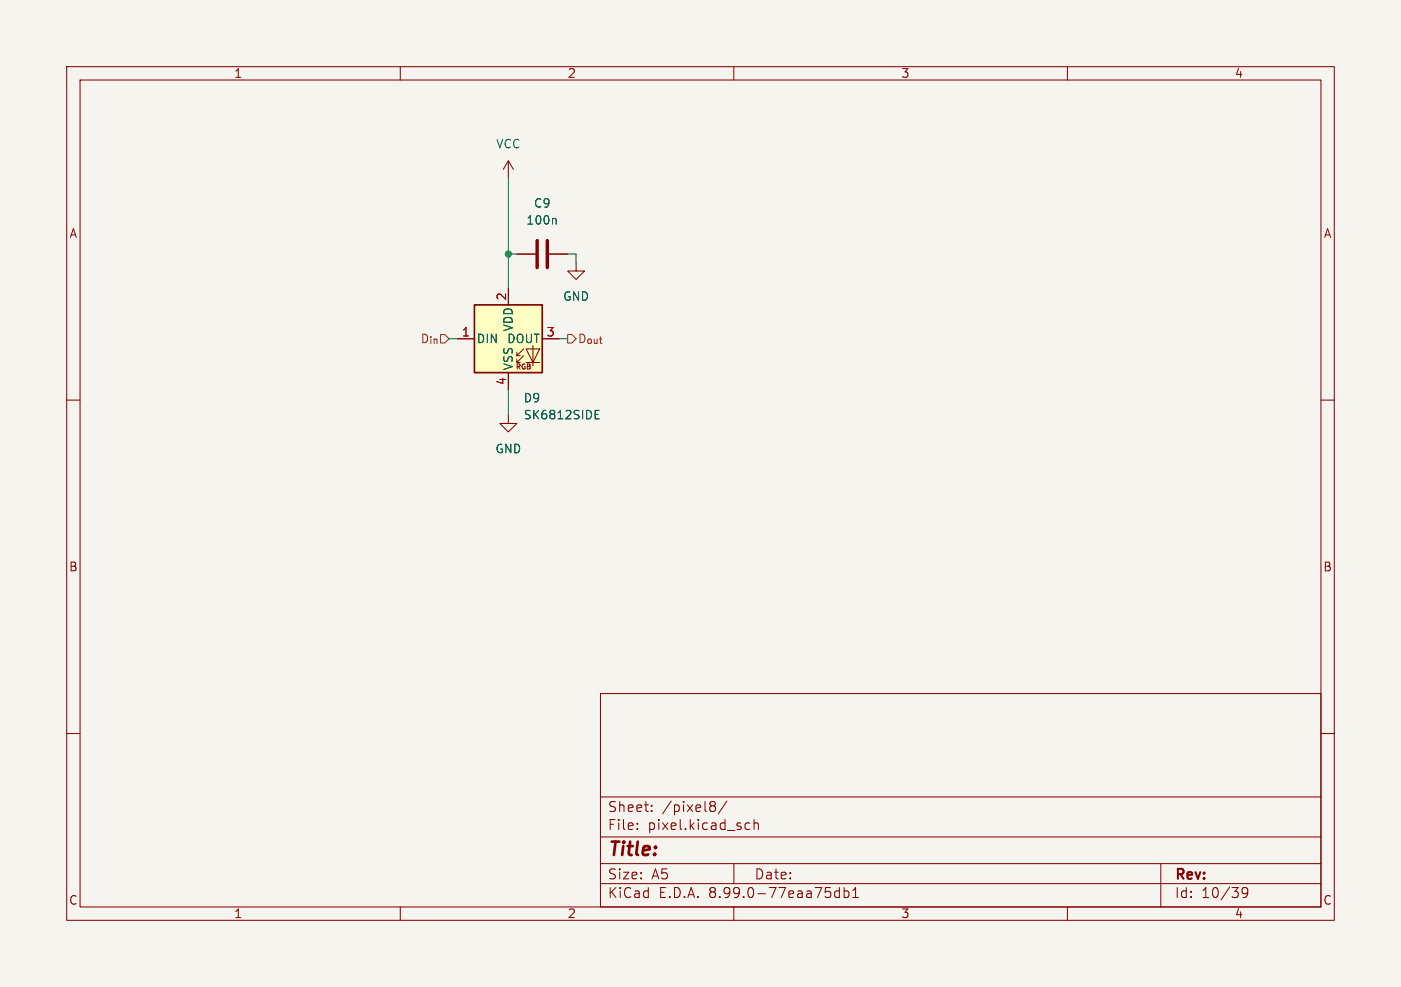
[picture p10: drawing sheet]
<svg xmlns="http://www.w3.org/2000/svg" width="210mm" height="148mm" viewBox="0 0 210 148" stroke-linecap="round" stroke-linejoin="round" font-family="sans-serif">
<path d="M0 0h210v148h-210z" fill="#f5f4ef" stroke="#f5f4ef" stroke-width=".15"/>
<g fill="none" stroke="#840000" stroke-width=".15">
<path d="M10 10h190v128h-190zM12 12h186v124h-186zM60 10v2M110 10v2M160 10v2M76.2 24.1l-.8 1.3M76.2 24.1v2.6M76.2 24.1l.8 1.3M77.5 38.1h2.8M82.3 38.1h2.8M86.4 39.4v1.2h1.2l-1.2 1.3-1.3-1.3h1.3M10 60h2"/>
<path d="M198 60h2M10 110h2M90 104h108v32h-108zM90 119.5h108M198 110h2M60 136v2M90 132.5h108M90 129.5h108M90 125.5h108M95.5 124.2v.2M95.5 123.5v.1M97.7 121.5v.2"/>
<path d="M97.7 120.8v.1M106.5 120.8h.2M106.5 120.3l.5-.1 .2 .1v.2l-.2 .3M106.7 120.8h.3M106.7 120.8l-.2 .1M107 120.8l.2 .3v.4l-.2 .2-.5-.1M109 120.1l-1.3 1.9M110 136v2M110 129.5v3M111.8 124.3h.6M111.8 123.5h.6M113 123.5a.37 .37 0 0 1 .7 .1v.8"/>
<path d="M113 122.9v1.5M125.8 133.1v1.5M125.8 133.7l-.4-.1-.3 .3v.4l.2 .2h.5M126.5 133.7l.5-.1 .3 .3v.4l-.2 .2h-.6M126.5 133.1v1.5M127.8 133.5l.5-.4v1.5M127.8 134.6h.9M160 136v2M174 129.5v6.5M187 133.7l-.2 .3-.5-.1-.1-.2v-.3l.1-.2 .5-.1 .2 .1a.99 .99 0 0 1-.4 1.4h-.3"/>
</g>
<path d="M80.5 36.1v4M82 36.1v4" fill="none" stroke="#840000" stroke-width=".51"/>
<path d="M83.2 32.8l.2 .1v.7" fill="none" stroke="#006464" stroke-width=".15"/>
<path d="M71.1 45.7h10.2v10.2h-10.2z" fill="#ffffc2"/>
<path d="M71.1 45.7h10.2v10.2h-10.2z" fill="none" stroke="#840000" stroke-width=".25"/>
<g fill="none" stroke="#840000" stroke-width=".15">
<path d="M77.5 38.1h2.8M82.3 38.1h2.8M68.6 50.8h2.5M76.2 43.2v2.5M76.2 55.9v2.5M77.5 54.4h.5M77.5 53.3h.5M78.5 53.3l-1 1.1v-.6M78.5 52.3l-1 1v-.5M78.9 52.3h2l-1 2.1zM78.9 54.4h2M79.9 51.8v3.1"/>
<path d="M81.3 50.8h2.5M76.2 62.2v1.3h1.3l-1.3 1.3-1.3-1.3h1.3"/>
</g>
<path d="M83.2 32.8l.2 .1v.7M89.2 62.1h.4M89.2 62.8h.6M89.2 61.5h.6" fill="none" stroke="#006464" stroke-width=".15"/>
<path d="M85.1 50.2h.6l.7 .6-.7 .6h-.6z" fill="none" stroke="#725600" stroke-width=".15"/>
<path d="M76.2 38.1h1.3M76.2 26.7v16.5M85.1 38.1h1.3v1.3M67.3 50.8h1.3M76.2 58.4v3.8M83.8 50.8h1.3" fill="none" stroke="#009600" stroke-width=".15"/>
<circle cx="76.2" cy="38.1" r=".46" fill="#009600" stroke="#009600" stroke-width=".15"/>
<text font-size="2.8" fill="#840000" x="91" y="128.9">Title:</text>
<g font-size="2.1" fill="#840000">
<text x="91" y="124.7">File:</text>
<text x="91" y="122">Sheet:</text>
<text x="97.1" y="124.7">pixel.kicad_sch</text>
<text x="99.2" y="122">/pixel8/</text>
<text x="91" y="134.9">KiCad</text>
<text x="91" y="132.1">Size:</text>
<text x="97.7" y="132.1">A5</text>
<text x="98.7" y="134.9">E.D.A.</text>
<text x="106.3" y="134.9">8.99.0-77eaa75db1</text>
<text x="113" y="132.1">Date:</text>
<text x="176" y="132.3">Rev:</text>
<text x="176" y="134.9">Id:</text>
<text x="180.1" y="134.9">10/39</text>
</g>
<g font-size="1.8" fill="#840000">
<text x="35" y="11.9">1</text>
<text x="85" y="11.9">2</text>
<text x="135" y="11.9">3</text>
<text x="185" y="11.9">4</text>
<text x="10.3" y="35.9">A</text>
<text x="198.4" y="35.9">A</text>
<text x="10.3" y="85.9">B</text>
<text x="198.3" y="85.9">B</text>
<text x="10.3" y="135.9">C</text>
<text x="35" y="137.9">1</text>
<text x="85" y="137.9">2</text>
<text x="135" y="137.9">3</text>
<text x="185" y="137.9">4</text>
<text x="198.3" y="135.9">C</text>
</g>
<g font-size="1.8" fill="#006464">
<text x="74.3" y="22.5">VCC</text>
<text x="78.8" y="33.9">100n</text>
<text x="79.9" y="31.3">C9</text>
<text x="84.3" y="45.3">GND</text>
<text x="71.4" y="51.7">DIN</text>
<text x="75.9" y="51.7">DOUT</text>
<text x="77.1" y="49.8" transform="rotate(-90 77.1 49.8)">VDD</text>
<text x="77.1" y="55.6" transform="rotate(-90 77.1 55.6)">VSS</text>
<text x="78.4" y="60.6">D9</text>
<text x="78.4" y="63.1">SK6812SIDE</text>
<text x="74.2" y="68.2">GND</text>
</g>
<g font-size="1.8" fill="#a90000">
<text x="75.9" y="45.2" transform="rotate(-90 75.9 45.2)">2</text>
<text x="69.1" y="50.5">1</text>
<text x="81.8" y="50.5">3</text>
<text x="75.9" y="57.9" transform="rotate(-90 75.9 57.9)">4</text>
</g>
<g font-size="1.8" fill="#725600">
<text x="62.9" y="51.7">D_{in}</text>
<text x="86.6" y="51.7">D_{out}</text>
</g>
<text font-size="1.1" fill="#840000" x="77.3" y="55.5">RGB</text>
</svg>
